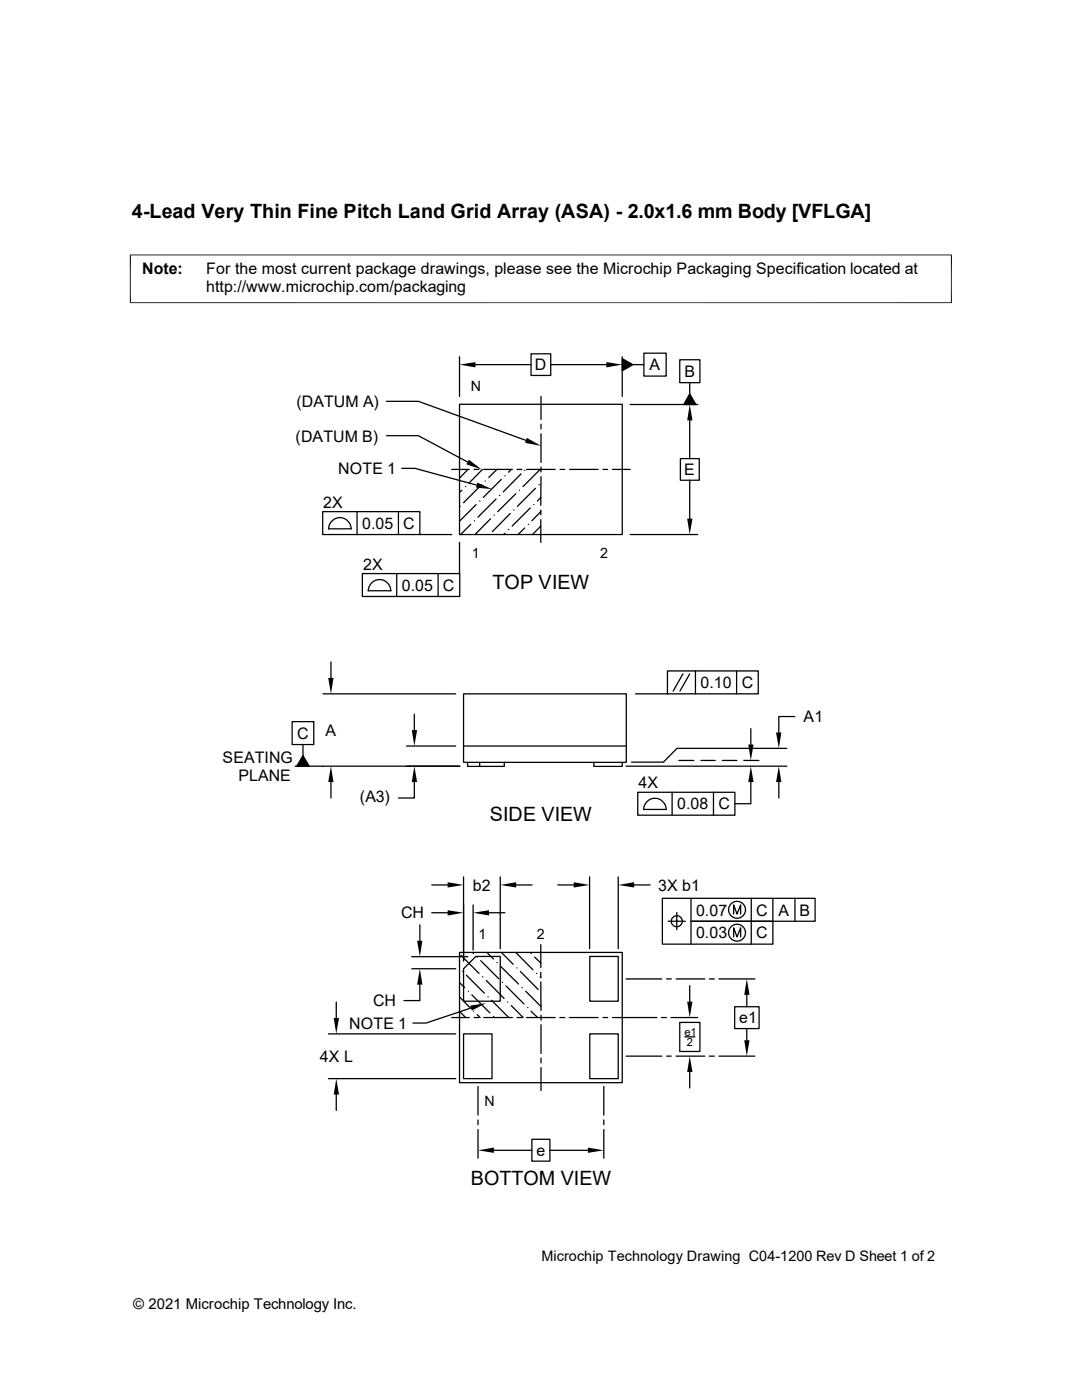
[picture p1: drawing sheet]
<svg xmlns="http://www.w3.org/2000/svg" width="216mm" height="279mm" viewBox="0 0 216 279" stroke-linecap="round" stroke-linejoin="round" font-family="sans-serif">
<g fill="none" stroke="#000" stroke-width=".25">
<path d="M91.7 71.2v7.9M94.9 72.8h11.1M106 70.6h3.9v4.3h-3.9zM107.9 79.1v4.6M109.9 72.8h11.1M124.2 71.2v7.9M124.2 71.6l2.1 1.2-2.1 1.2zM126.3 72.8h2.2M128.5 70.5h4.4v4.6h-4.4zM135.6 71.8h4.1v4.6h-4.1zM137.6 78.6l1.3 2.1h-2.5zM137.6 76.4v2.2"/>
<path d="M77.1 87h6.4l9.8 5.2M77.1 80.1h6.4l21.4 7.8M80.2 93.5h2.6l12.3 3.3M90.1 93.7h3.5M91.7 80.7h32.5v26h-32.5zM92.2 97.8l-.5 .5M92.9 97.1h.1M93.2 93.9l-1.5 1.5M94.6 93.7h.9M95.7 100h.1M96.1 96.7l-3.6 3.6M96.3 93.7l-2.7 2.7"/>
<path d="M96.5 93.7h5.7M96.8 96h.1M99 99.6l-3.6 3.6M99.1 93.7l-1.6 1.6M99.7 98.9h.1M100 95.7l-3.6 3.6M100.8 95h.1M102 93.7l-.5 .5M102.9 98.6l-3.6 3.5M103.2 93.7h.9M103.6 97.8h.1M104 94.6l-3.6 3.6"/>
<path d="M104.7 93.9h.1M105.1 93.7h5.7M106.8 97.5l-3.5 3.5M107.6 96.7h.1M107.8 93.7l-3.4 3.4M107.9 99.3l-.7 .7M107.9 84.7v.9M107.9 86.6v5.7M107.9 93.2v1M107.9 95.1v5.7M111.8 93.7h.9M113.7 93.7h5.6"/>
<path d="M120.3 93.7h.9M122.2 93.7h3.5M125.7 80.7h13.5M135.8 91.5h3.7v4.3h-3.7zM137.6 83.9v7.6M137.6 95.8v7.7M64.4 102.1h19.4v4.6h-19.4zM65.5 105.5h4.6M65.6 105.5a2.24 2.24 0 0 1 2.2-2.2 2.24 2.24 0 0 1 2.3 2.2M71.2 102.1v4.6M72.3 114.5h19.4v4.5h-19.4zM73.4 117.9h4.6"/>
<path d="M73.5 117.9a2.24 2.24 0 0 1 2.2-2.2 2.24 2.24 0 0 1 2.3 2.2M79.2 114.5v4.5M79.5 102.1v4.6M83.8 106.7h6.3M87.4 114.5v4.5M91.7 108.2v6.3M91.8 101h.1M93.9 104.6l-2 2.1M94.7 103.9h.1M95 100.7l-3.3 3.3M97.9 103.5l-3.1 3.2M98.6 102.8h.1"/>
<path d="M100.8 106.4l-.3 .3M101.5 105.7h.1M101.8 102.5l-3.5 3.6M102.5 101.8h.1M104.7 105.4l-1.3 1.3M105.4 104.6h.1M105.8 101.4l-3.6 3.6M106.5 100.7h.1M107.9 102.1l-1.8 1.8M107.9 105l-1.6 1.7M107.9 103.7v4.5M107.9 101.8v.9"/>
<path d="M125.7 106.7h13.5M64.4 138.5h26.5M66 132.1v3.2M92.5 138.5h32.5v13.6h-32.5zM126.8 138.5h24.5v-4.6h-18.1v4.6M136.3 134.5l-2 3.4M137.6 134.5l-1.9 3.4M138.8 133.9v4.6M147 133.9v4.6M58.3 144h4.3v4.6h-4.3zM58.9 152.9h32.8M60.5 150.8l1.2 2.1h-2.5z"/>
<path d="M60.5 148.6v2.2M66 156.1v3.2M81.1 148.9h9.8M82.7 156.1v3.2h-3.2M82.7 142.5v3.2M92.5 148.9h32.5M93.3 152.1v.9h7.3v-.9M95.7 152.1v.9M118.5 152.1v.9h5.7v-.9M124.9 152.9h32.1M127.3 158.1h19.3v4.6h-19.3zM134.1 158.1v4.6"/>
<path d="M135.5 151.8h2.9M139.9 151.8h2.8M142.4 158.1v4.6M144.1 151.8h2.9M148.4 151.8h3M149.8 156.1v4.3h-3.2M149.8 145.4v3.2M155.4 156.1v3.2M157 149.4h-21.9l-2.7 2.7h-6.4M158.6 143h-3.2v3.2M86.1 176.6h3.2M92.5 175v16.8"/>
<path d="M99.8 175v14.3M103 176.6h3.2M111.3 176.6h3.2M117.6 175v14.3M123.4 175v14.3M126.5 176.6h3.2M128.4 161.5h4.6M128.4 161.5a2.24 2.24 0 0 1 2.3-2.2 2.24 2.24 0 0 1 2.2 2.2M137.9 179.3v4.6h16.3v4.5h-22v-9.1h30.4v4.6h-24.7v4.5M149.9 179.3v9.1M154.2 179.3v4.6M158.6 179.3v4.6"/>
<path d="M67.1 200v3.2M82.2 190.9h11.1M82.2 193.3h8.7M83.8 196.5v3.2h-3.2M83.8 184.6v3.1M86.1 182.2h3.2M91.7 190.1h32.5v26h-32.5zM91.7 199l2.1 2.1M91.7 196.1l1 1M92 190.7l3.6 3.6M92.3 193.9h.1M92.5 193.3l2.5-2.4h4.8v8.9h-7.3z"/>
<path d="M93 194.6l3.6 3.6M93.4 197.8h.1M94.1 198.5l3.6 3.6M94.3 190.1l.2 .2M94.4 180.6v9M95.2 191h.1M95.9 191.7l3.6 3.6M96.3 194.9h.1M97 195.7l3.6 3.6M97.2 190.1l1.3 1.3M97.4 198.9h.1M97.6 182.2h3.2"/>
<path d="M98.1 199.6l3.4 3.5M99.1 192.1h.1M99.9 192.8l3.6 3.6M100 190.1l2.4 2.3M100.2 196h.1M101 196.8l3.6 3.6M101.3 200h.1M102.9 190.1l3.4 3.4M103.1 193.2h.1M103.8 193.9l3.6 3.6M104.2 197.1h.1M104.9 197.8l3.1 3.1"/>
<path d="M106 190.3h.1M106.7 191l1.3 1.2M107.1 194.3h.1M107.8 194.9l.2 .2M107.9 188.5v4.6M107.9 196v5.7M107.9 194.1v.9M117.7 190.9h5.7v8.9h-5.7zM124.9 195.4h7.1M133 195.4h.9M133.3 183.9h3.4M134.9 195.4h5.7"/>
<path d="M135 182.1v3.4M137.6 196.7v3.2M141.6 195.4h.9M143.5 195.4h7.1M146.4 182.4v-1.8l.7 1.8 .7-1.8v1.8M146.4 187v-1.8l.7 1.8 .7-1.8v1.8M149 198.5v2.4M65.5 215.3h25.4M65.5 206.3h25.4M67.1 218.4v3.2M90.1 203.1h3.5M91.7 201.8l1.2 1.3"/>
<path d="M92.5 206.3h5.7v9h-5.7zM94 201.2l-9 3h-2.6M94.5 201.8h.1M94.6 203.1h.9M95.2 202.5l.6 .6M95.4 216.8v5.7M96.5 203.1h5.7M98.5 202.9h.1M102 200.7l2.4 2.4M103.2 203.1h.9M105.1 203.1h5.7M105.3 201.1h.1"/>
<path d="M106 201.8l1.3 1.3M107.9 202.6v1M107.9 204.5v5.7M107.9 211.2v.9M107.9 213.1v4.5M111.7 203.1h1M113.6 203.1h5.7M117.7 206.3h5.7v9h-5.7zM120.3 203.1h.9M120.5 216.8v5.7M122.2 203.1h8.9M124.9 210.8h7.1"/>
<path d="M132 203.1h1M133 210.8h.9M133.9 203.1h5.3M134.9 210.8h5.7M135.6 204h4.1v5.8h-4.1zM136.7 206.9h1.9M137.6 214v3.1M141.6 210.8h.9M143.5 210.8h7.1M146.6 200.9h4.9v4.4h-4.9zM149 205.3v2.3M95.4 223.5v1"/>
<path d="M95.4 225.4v5.7M98.6 229.6h7.5M106.1 227.4h3.6v4.3h-3.6zM109.7 229.6h7.6M120.5 223.5v1M120.5 225.4v5.7"/>
<circle cx="135" cy="183.9" r="1.11"/>
<circle cx="147.1" cy="181.6" r="1.69"/>
<circle cx="147.1" cy="186.1" r="1.69"/>
</g>
<g fill="#000">
<path d="M91.7 72.8l3.2-.5v1zM121 72.3l3.2 .5-3.2 .5zM124.2 71.6l2.1 1.2-2.1 1.2zM93.6 91.7l2.5 2-3.1-1zM95.2 96.3l3 1.3-3.2-.3zM105.1 87.4l2.8 1.6-3.1-.6zM137.6 80.7l.6 3.2h-1.1zM137.6 78.6l1.3 2.1h-2.5zM137.1 103.5h1.1l-.6 3.2zM65.5 135.3h1l-.5 3.2zM60.5 150.8l1.2 2.1h-2.5zM66 152.9l.5 3.2h-1z"/>
<path d="M82.2 145.7h1l-.5 3.2zM82.7 152.9l.5 3.2h-1zM149.8 152.9l.6 3.2h-1.1zM149.3 148.6h1.1l-.6 3.2zM155.4 152.9l.5 3.2h-1zM154.9 146.2h1l-.5 3.2zM89.3 176.1l3.2 .5-3.2 .5zM99.8 176.6l3.2-.5v1zM114.5 176.1l3.1 .5-3.1 .5zM123.4 176.6l3.1-.5v1zM83.2 187.7h1.1l-.5 3.2zM83.8 193.3l.5 3.2h-1.1z"/>
<path d="M89.3 181.7l3.2 .5-3.2 .5zM94.4 182.2l3.2-.5v1zM137.1 199.9h1.1l-.6 3.2zM149 195.4l.6 3.1h-1.1zM67.1 215.3l.5 3.1h-1zM66.6 203.2h1l-.5 3.1zM93.8 200.7l3.2-.5-2.9 1.5zM137.6 210.8l.6 3.2h-1.1zM148.5 207.6h1.1l-.6 3.2zM95.4 229.6l3.2-.6v1.1zM117.3 229l3.2 .6-3.2 .5z"/>
</g>
<path d="M26 50.8v9.7M189.8 50.8v9.7" fill="none" stroke="#000" stroke-width=".21"/>
<path d="M25.9 50.9h164M25.9 60.4h164" fill="none" stroke="#000" stroke-width=".2"/>
<g font-size="3.9">
<text x="26.3" y="43.5">4-Lead Very Thin Fine Pitch Land Grid Array (ASA) - 2.0x1.6 mm Body [VFLGA]</text>
<text x="98.3" y="117.6">TOP VIEW</text>
<text x="97.7" y="163.8">SIDE VIEW</text>
<text x="93.9" y="236.5">BOTTOM VIEW</text>
</g>
<g font-size="3.2">
<text x="28.4" y="54.7">Note:</text>
<text x="41.1" y="54.7">For the most current package drawings, please see the Microchip Packaging Specification located at</text>
<text x="41.1" y="58.3">http://www.microchip.com/packaging</text>
<text x="106.7" y="73.9">D</text>
<text x="129.6" y="73.9">A</text>
<text x="136.6" y="75.2">B</text>
<text x="59.1" y="81.2">(DATUM A)</text>
<text x="59" y="88.1">(DATUM B)</text>
<text x="67.5" y="94.7">NOTE 1</text>
<text x="136.5" y="94.8">E</text>
<text x="64.5" y="101.3">2X</text>
<text x="72.3" y="105.5">0.05</text>
<text x="80.5" y="105.5">C</text>
<text x="72.5" y="113.7">2X</text>
<text x="80.2" y="117.9">0.05</text>
<text x="88.4" y="117.9">C</text>
<text x="139.8" y="137.3">0.10</text>
<text x="148" y="137.3">C</text>
<text x="59.3" y="147.4">C</text>
<text x="64.9" y="146.9">A</text>
<text x="160.4" y="144.1">A1</text>
<text x="44.4" y="152.2">SEATING</text>
<text x="47.6" y="155.9">PLANE</text>
<text x="71.8" y="160.1">(A3)</text>
<text x="127.4" y="157.4">4X</text>
<text x="135.1" y="161.5">0.08</text>
<text x="143.3" y="161.5">C</text>
<text x="94.4" y="177.8">b2</text>
<text x="131.3" y="177.8">3X b1</text>
<text x="80.1" y="183.3">CH</text>
<text x="138.9" y="182.7">0.07</text>
<text x="150.9" y="182.7">C</text>
<text x="155.4" y="182.7">A</text>
<text x="159.6" y="182.7">B</text>
<text x="138.9" y="187.3">0.03</text>
<text x="150.9" y="187.3">C</text>
<text x="74.5" y="200.8">CH</text>
<text x="69.7" y="205.4">NOTE 1</text>
<text x="147.5" y="204.2">e1</text>
<text x="63.8" y="211.9">4X L</text>
<text x="107.1" y="230.7">e</text>
</g>
<text font-size="3" x="26.6" y="261.3">© 2021 Microchip Technology Inc.</text>
<text font-size="2.9" x="108" y="251.7">Microchip Technology Drawing C04-1200 Rev D Sheet 1 of 2</text>
<g font-size="2.8">
<text x="93.9" y="78">N</text>
<text x="94.1" y="111.4">1</text>
<text x="119.7" y="111.4">2</text>
<text x="95.5" y="187.4">1</text>
<text x="107.1" y="187.4">2</text>
<text x="96.6" y="220.8">N</text>
</g>
<g font-size="2.2">
<text x="136.6" y="206.7">e1</text>
<text x="137" y="208.8">2</text>
</g>
</svg>
